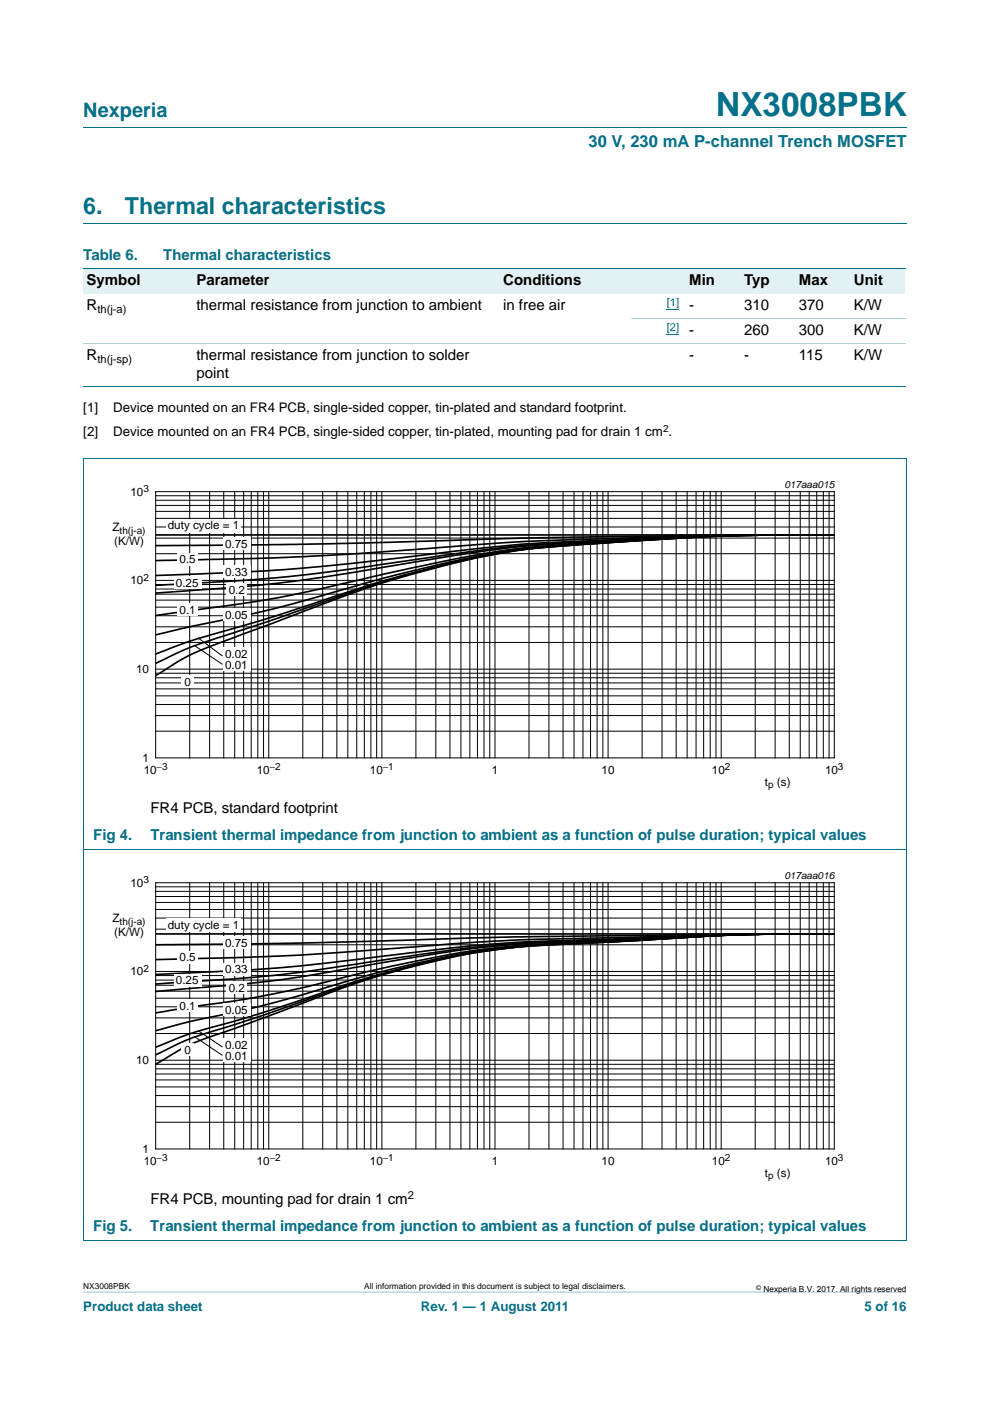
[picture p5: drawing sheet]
<svg xmlns="http://www.w3.org/2000/svg" width="210mm" height="297mm" viewBox="0 0 210 297" stroke-linecap="round" stroke-linejoin="round" font-family="sans-serif">
<path d="M17.7 273.9l174.6 .1z" fill="#00718a"/>
<path d="M17.7 27h174.6M17.7 47.4h174.6" fill="none" stroke="#00718a" stroke-width=".21"/>
<g fill="#e2f1f4">
<path d="M17.7 57h23.3v5.3h-23.3z"/>
<path d="M41 57h65v5.3h-65z"/>
<path d="M106 57h27.8v5.3h-27.8z"/>
<path d="M133.8 57h23.3v5.3h-23.3z"/>
<path d="M157.1 57h11.7v5.3h-11.7z"/>
<path d="M168.8 57h11.6v5.3h-11.6z"/>
<path d="M180.4 57h11.6v5.3h-11.6z"/>
</g>
<path d="M141.4 65.5h2.7M141.4 70.8h2.7" fill="none" stroke="#00f" stroke-width=".21"/>
<path d="M17.7 57h174.3M17.7 82h174.3M17.6 180.1h174.7M17.6 263h174.7M17.7 263v-165.8h174.6v165.8" fill="none" stroke="#00718a" stroke-width=".21"/>
<path d="M17.7 72.8h174.3M133.8 67.5h58.2" fill="none" stroke="#a5d5dc" stroke-width=".21"/>
<path d="M20.3 101.4h169.4v66.3h-169.4z" fill="none" stroke="#fff" stroke-width=".21"/>
<g fill="none" stroke="#000" stroke-width=".21">
<path d="M33 104.2h144v56.5h-144zM33 117.4h144M33 114.1h144M33 111.7h144M33 109.9h144M33 108.4h144M33 107.2h144M33 106.1h144M33 105.1h144M40.2 104.2v56.5M44.5 104.2v56.5M47.5 104.2v56.5"/>
<path d="M49.8 104.2v56.5M51.7 104.2v56.5M53.3 104.2v56.5M54.7 104.2v56.5M55.9 104.2v56.5M57 104.2v56.5M64.2 104.2v56.5M68.4 104.2v56.5M71.4 104.2v56.5M73.8 104.2v56.5M75.7 104.2v56.5M77.3 104.2v56.5"/>
<path d="M78.7 104.2v56.5M79.9 104.2v56.5M81 104.2v56.5M88.2 104.2v56.5M92.4 104.2v56.5M95.4 104.2v56.5M97.8 104.2v56.5M99.7 104.2v56.5M101.3 104.2v56.5M102.7 104.2v56.5M103.9 104.2v56.5M105 104.2v56.5"/>
<path d="M112.2 104.2v56.5M116.4 104.2v56.5M119.4 104.2v56.5M121.8 104.2v56.5M123.6 104.2v56.5M125.3 104.2v56.5M126.6 104.2v56.5M127.9 104.2v56.5M129 104.2v56.5M136.2 104.2v56.5M140.4 104.2v56.5M143.4 104.2v56.5"/>
<path d="M145.7 104.2v56.5M147.6 104.2v56.5M149.2 104.2v56.5M150.6 104.2v56.5M151.9 104.2v56.5M153 104.2v56.5M160.2 104.2v56.5M164.4 104.2v56.5M167.4 104.2v56.5M169.7 104.2v56.5M171.6 104.2v56.5M173.2 104.2v56.5"/>
<path d="M174.6 104.2v56.5M175.8 104.2v56.5M33 136.2h144M33 132.9h144M33 130.5h144M33 128.7h144M33 127.2h144M33 126h144M33 124.9h144M33 123.9h144M33 123.1h144M33 155h144"/>
<path d="M33 151.7h144M33 149.4h144M33 147.5h144M33 146.1h144M33 144.8h144M33 143.7h144M33 142.7h144M33 141.9h144"/>
</g>
<path d="M33.2 113.4h143.6M176.8 113.4l-24.8 .1-30.8 .4-50.9 1.4-37.1 .4M176.8 113.4l-23.1 .1-39.2 1.2-7.8 .4-30.9 2.3-11 .6-9.5 .4-22.1 .4M176.8 113.4l-25.7 .2-28.4 1.2a392.3 392.3 0 0 0-38.2 3.5l-11.2 1.3-12.7 1.2-7.8 .4-19.6 .8M176.8 113.4l-24.8 .2-29.3 1.3a291.1 291.1 0 0 0-36.4 4l-14.7 2.1-10.2 1.2-12 1-16.2 .9M176.8 113.4l-24.8 .2-28.3 1.4a270.4 270.4 0 0 0-38.3 4.6l-16.3 2.7-10.2 1.4-11.3 1-14.4 1M176.8 113.4l-24.8 .2-29.3 1.7a183.3 183.3 0 0 0-34.5 4.9l-16.6 3.8a283.4 283.4 0 0 1-34.1 5.9l-4.3 .6M176.8 113.4l-22.2 .2-9.5 .4-20.5 1.3a168 168 0 0 0-37.4 5.8l-7 1.8-6.9 1.9a321.1 321.1 0 0 1-34.9 8.5l-5.2 1.3M176.8 113.4l-15.7 .1-10 .2-26.5 1.6a159 159 0 0 0-38.3 6.5l-7 1.9-25.6 8.4a185.9 185.9 0 0 0-20.5 6.5M176.8 113.4l-15.7 .1-10 .2-26.5 1.6a161 161 0 0 0-40.1 7.1 627.5 627.5 0 0 0-28.3 9.6l-8.6 2.8a71.4 71.4 0 0 0-14.4 5.8M176.8 113.4l-15.7 .1-10 .2-28.4 1.8a147.6 147.6 0 0 0-36.4 6.6 378.7 378.7 0 0 0-31 11l-5.9 2.2a55.4 55.4 0 0 0-16.2 7.9" fill="none" stroke="#000" stroke-width=".35"/>
<g fill="#fff">
<path d="M35.2 110.1h15.9v2.9h-15.9z"/>
<path d="M47.3 113.9h5.9v2.5h-5.9z"/>
<path d="M37.6 117.4h4.4v2.6h-4.4z"/>
<path d="M47.3 119.8h5.9v2.6h-5.9z"/>
<path d="M36.9 122.2h5.8v2.5h-5.8z"/>
<path d="M48 123.7h4.4v2.6h-4.4z"/>
<path d="M37.6 128h4.4v2.6h-4.4z"/>
<path d="M47.3 129.1h5.9v2.6h-5.9z"/>
<path d="M47.3 137.2h5.9v2.6h-5.9z"/>
<path d="M47.3 139.6h5.9v2.6h-5.9z"/>
<path d="M38.5 143.3h2.6v2.5h-2.6z"/>
</g>
<g fill="none" stroke="#000" stroke-width=".21">
<path d="M41.2 136.8l6 4.1M42 135.2l5.2 3.9M33 187.2h144v56.4h-144zM33 197h144M33 194.6h144M33 192.8h144M33 191.3h144M33 190.1h144M33 189h144M33 188h144M40.2 187.2v56.4M44.5 187.2v56.4"/>
<path d="M47.5 187.2v56.4M49.8 187.2v56.4M51.7 187.2v56.4M53.3 187.2v56.4M54.7 187.2v56.4M55.9 187.2v56.4M57 187.2v56.4M64.2 187.2v56.4M68.4 187.2v56.4M71.4 187.2v56.4M73.8 187.2v56.4M75.7 187.2v56.4"/>
<path d="M77.3 187.2v56.4M78.7 187.2v56.4M79.9 187.2v56.4M81 187.2v56.4M88.2 187.2v56.4M92.4 187.2v56.4M95.4 187.2v56.4M97.8 187.2v56.4M99.7 187.2v56.4M101.3 187.2v56.4M102.7 187.2v56.4M103.9 187.2v56.4"/>
<path d="M105 187.2v56.4M112.2 187.2v56.4M116.4 187.2v56.4M119.4 187.2v56.4M121.8 187.2v56.4M123.6 187.2v56.4M125.3 187.2v56.4M126.6 187.2v56.4M127.9 187.2v56.4M129 187.2v56.4M136.2 187.2v56.4M140.4 187.2v56.4"/>
<path d="M143.4 187.2v56.4M145.7 187.2v56.4M147.6 187.2v56.4M149.2 187.2v56.4M150.6 187.2v56.4M151.9 187.2v56.4M153 187.2v56.4M160.2 187.2v56.4M164.4 187.2v56.4M167.4 187.2v56.4M169.7 187.2v56.4M171.6 187.2v56.4"/>
<path d="M173.2 187.2v56.4M174.6 187.2v56.4M175.8 187.2v56.4M33 219.1h144M33 215.8h144M33 213.5h144M33 211.6h144M33 210.2h144M33 208.9h144M33 207.8h144M33 206.8h144M33 206h144"/>
<path d="M33 200.3h144M33 237.9h144M33 234.6h144M33 232.3h144M33 230.5h144M33 229h144M33 227.7h144M33 226.6h144M33 225.7h144M33 224.8h144"/>
</g>
<path d="M20.3 184.3h169.4v66.4h-169.4z" fill="none" stroke="#fff" stroke-width=".21"/>
<path d="M35.2 194.7h15.9v3h-15.9z" fill="#fff"/>
<path d="M41.2 219.8l6 4M42 218.5l5.2 3.5" fill="none" stroke="#000" stroke-width=".21"/>
<path d="M33.2 198h143.7M176.9 198l-20.5 .1-47 .5-42.8 1.3-33.4 .4M176.9 198l-22.2 .1-44.4 1.2-12.5 .7-34.4 2.5-12.4 .5-17.8 .5M176.9 198l-20.5 .1-35.7 1.3a317.9 317.9 0 0 0-37.8 3.1l-10.1 1.3a399.3 399.3 0 0 1-35.2 2.6l-4.4 .2M176.9 198l-22.2 .2-31 1.3a268.3 268.3 0 0 0-41.7 3.9l-9.2 1.4a329.3 329.3 0 0 1-36.1 3.6l-3.5 .2M176.9 198l-22.2 .2-31.9 1.4a229.2 229.2 0 0 0-39.9 4.2l-9.5 1.7a279.3 279.3 0 0 1-35.8 4.3l-4.4 .4M176.9 198l-14.5 .1-8.6 .2-32 1.5a178.1 178.1 0 0 0-37.2 4.7l-11.2 2.6a235.9 235.9 0 0 1-34 6.6l-6.2 1M176.9 198l-19.6 .2-33.6 1.7a167.8 167.8 0 0 0-42.6 6.1l-12 3.4a241.3 241.3 0 0 1-28.7 7.2l-7.2 1.9M176.9 198l-14.5 .1-8.6 .2-30.1 1.6a154.7 154.7 0 0 0-31.9 3.8 224.3 224.3 0 0 0-29.4 8.8l-.9 .3a349 349 0 0 1-21.1 6.3l-7.2 2.9M176.9 198h-8.4a662.4 662.4 0 0 0-39.5 1.7l-7.2 .4a148.8 148.8 0 0 0-40.7 6.5 465.7 465.7 0 0 0-23.9 8.2l-12 3.8a54.3 54.3 0 0 0-12 5M176.9 198h-8.4a586.4 586.4 0 0 0-37.8 1.7l-7 .3a150.7 150.7 0 0 0-28.1 3 181.5 181.5 0 0 0-32.2 10l-17 6.2a40.4 40.4 0 0 0-11.4 5.3l-1.8 1" fill="none" stroke="#000" stroke-width=".35"/>
<g fill="#fff">
<path d="M47.3 198.5h5.9v2.6h-5.9z"/>
<path d="M37.6 201.7h4.4v2.6h-4.4z"/>
<path d="M47.3 204.2h5.9v2.5h-5.9z"/>
<path d="M36.9 206.5h5.8v2.6h-5.8z"/>
<path d="M48 208h4.4v2.6h-4.4z"/>
<path d="M37.6 212h4.4v2.6h-4.4z"/>
<path d="M47.3 212.7h5.9v2.6h-5.9z"/>
<path d="M47.3 220.1h5.9v2.6h-5.9z"/>
<path d="M47.3 222.5h5.9v2.6h-5.9z"/>
<path d="M38.5 221.2h2.6v2.6h-2.6z"/>
</g>
<text font-size="7" fill="#00718a" x="151.9" y="24.6">NX3008PBK</text>
<g font-size="4.9" fill="#00718a">
<text x="17.7" y="45.4">6.</text>
<text x="26.5" y="45.4">Thermal characteristics</text>
</g>
<text font-size="4.2" fill="#00718a" x="17.7" y="24.9">Nexperia</text>
<text font-size="3.5" fill="#00718a" x="124.8" y="31.1">30 V, 230 mA P-channel Trench MOSFET</text>
<g font-size="3.2" fill="#00718a">
<text x="17.7" y="55.2">Table 6.</text>
<text x="34.6" y="55.2">Thermal characteristics</text>
<text x="19.8" y="178">Fig 4.</text>
<text x="31.9" y="178">Transient thermal impedance from junction to ambient as a function of pulse duration; typical values</text>
<text x="19.8" y="260.9">Fig 5.</text>
<text x="31.9" y="260.9">Transient thermal impedance from junction to ambient as a function of pulse duration; typical values</text>
</g>
<g font-size="3.2">
<text x="18.4" y="60.5">Symbol</text>
<text x="18.4" y="65.8">R</text>
<text x="41.7" y="60.5">Parameter</text>
<text x="41.7" y="65.8">thermal resistance from junction to ambient</text>
<text x="106.7" y="65.8">in free air</text>
<text x="106.7" y="60.5">Conditions</text>
<text x="146.2" y="60.5">Min</text>
<text x="146.2" y="65.8">-</text>
<text x="157.8" y="60.5">Typ</text>
<text x="157.8" y="65.8">310</text>
<text x="169.5" y="65.8">370</text>
<text x="169.5" y="60.5">Max</text>
<text x="181.1" y="65.8">K/W</text>
<text x="181.1" y="60.5">Unit</text>
<text x="146.2" y="71.1">-</text>
<text x="157.8" y="71.1">260</text>
<text x="169.5" y="71.1">300</text>
<text x="181.1" y="71.1">K/W</text>
<text x="18.4" y="76.4">R</text>
<text x="41.7" y="76.4">thermal resistance from junction to solder</text>
<text x="146.2" y="76.4">-</text>
<text x="157.8" y="76.4">-</text>
<text x="169.5" y="76.4">115</text>
<text x="181.1" y="76.4">K/W</text>
<text x="41.7" y="80.2">point</text>
<text x="31.9" y="172.3">FR4 PCB, standard footprint</text>
<text x="31.9" y="255.2">FR4 PCB, mounting pad for drain 1 cm</text>
</g>
<g font-size="2.8">
<text x="17.7" y="87.4">[1]</text>
<text x="24" y="87.4">Device mounted on an FR4 PCB, single-sided copper, tin-plated and standard footprint.</text>
<text x="17.7" y="92.4">[2]</text>
<text x="24" y="92.4">Device mounted on an FR4 PCB, single-sided copper, tin-plated, mounting pad for drain 1 cm .</text>
</g>
<g font-size="2.8" fill="#00718a">
<text x="17.7" y="277.9">Product data sheet</text>
<text x="89.3" y="277.9">Rev. 1 — 1 August 2011</text>
<text x="183.4" y="277.9">5 of 16</text>
</g>
<g font-size="2.5">
<text x="27.7" y="105.1">10</text>
<text x="23.9" y="112.6">Z</text>
<text x="35.6" y="112.2">duty cycle = 1</text>
<text x="24.2" y="115.6">(K/W)</text>
<text x="38.1" y="119.5">0.5</text>
<text x="47.8" y="116.1">0.75</text>
<text x="27.7" y="123.9">10</text>
<text x="37.3" y="124.4">0.25</text>
<text x="47.8" y="122.1">0.33</text>
<text x="48.5" y="125.9">0.2</text>
<text x="38.1" y="130.3">0.1</text>
<text x="47.8" y="131.3">0.05</text>
<text x="28.9" y="142.7">10</text>
<text x="47.8" y="139.4">0.02</text>
<text x="47.8" y="141.8">0.01</text>
<text x="39.1" y="145.5">0</text>
<text x="30.2" y="161.5">1</text>
<text x="30.5" y="164.1">10</text>
<text x="54.5" y="164.1">10</text>
<text x="78.5" y="164.1">10</text>
<text x="104.3" y="164.1">1</text>
<text x="127.6" y="164.1">10</text>
<text x="151" y="164.1">10</text>
<text x="162.2" y="166.6">t</text>
<text x="164.8" y="166.6">(s)</text>
<text x="175" y="164.1">10</text>
<text x="27.7" y="188">10</text>
<text x="23.9" y="195.5">Z</text>
<text x="35.6" y="196.9">duty cycle = 1</text>
<text x="24.2" y="198.5">(K/W)</text>
<text x="38.1" y="203.8">0.5</text>
<text x="47.8" y="200.8">0.75</text>
<text x="27.7" y="206.8">10</text>
<text x="37.3" y="208.7">0.25</text>
<text x="47.8" y="206.4">0.33</text>
<text x="38.1" y="214.2">0.1</text>
<text x="47.8" y="214.9">0.05</text>
<text x="48.5" y="210.3">0.2</text>
<text x="28.9" y="225.6">10</text>
<text x="39.1" y="223.5">0</text>
<text x="47.8" y="222.3">0.02</text>
<text x="47.8" y="224.7">0.01</text>
<text x="30.2" y="244.4">1</text>
<text x="30.5" y="247">10</text>
<text x="54.5" y="247">10</text>
<text x="78.5" y="247">10</text>
<text x="104.3" y="247">1</text>
<text x="127.6" y="247">10</text>
<text x="151" y="247">10</text>
<text x="162.2" y="249.5">t</text>
<text x="164.8" y="249.5">(s)</text>
<text x="175" y="247">10</text>
</g>
<g font-size="2.4" fill="#00f">
<text x="141.4" y="64.8">[1]</text>
<text x="141.4" y="70.1">[2]</text>
</g>
<g font-size="2.4">
<text x="20.7" y="66.4">th(j-a)</text>
<text x="20.7" y="76.9">th(j-sp)</text>
<text x="86.5" y="254.3">2</text>
</g>
<g font-size="2.1">
<text x="140.6" y="91.5">2</text>
<text x="30.4" y="104.3">3</text>
<text x="166.4" y="103.4">017aaa015</text>
<text x="25.4" y="113.1">th(j-a)</text>
<text x="30.4" y="123.2">2</text>
<text x="33.2" y="163.3">−3</text>
<text x="57.2" y="163.3">−2</text>
<text x="81.2" y="163.3">−1</text>
<text x="153.8" y="163.3">2</text>
<text x="162.9" y="167.1">p</text>
<text x="177.7" y="163.3">3</text>
<text x="30.4" y="187.3">3</text>
<text x="166.4" y="186.3">017aaa016</text>
<text x="25.4" y="196">th(j-a)</text>
<text x="30.4" y="206.1">2</text>
<text x="33.2" y="246.2">−3</text>
<text x="57.2" y="246.2">−2</text>
<text x="81.2" y="246.2">−1</text>
<text x="153.8" y="246.2">2</text>
<text x="162.9" y="250">p</text>
<text x="177.7" y="246.2">3</text>
</g>
<g font-size="1.8">
<text x="17.7" y="273.3">NX3008PBK</text>
<text x="77.3" y="273.3">All information provided in this document is subject to legal disclaimers.</text>
<text x="161.9" y="273.9">Nexperia B.V. 2017. All rights reserved</text>
</g>
<text font-size="1.4" x="160.4" y="273.4">©</text>
</svg>
